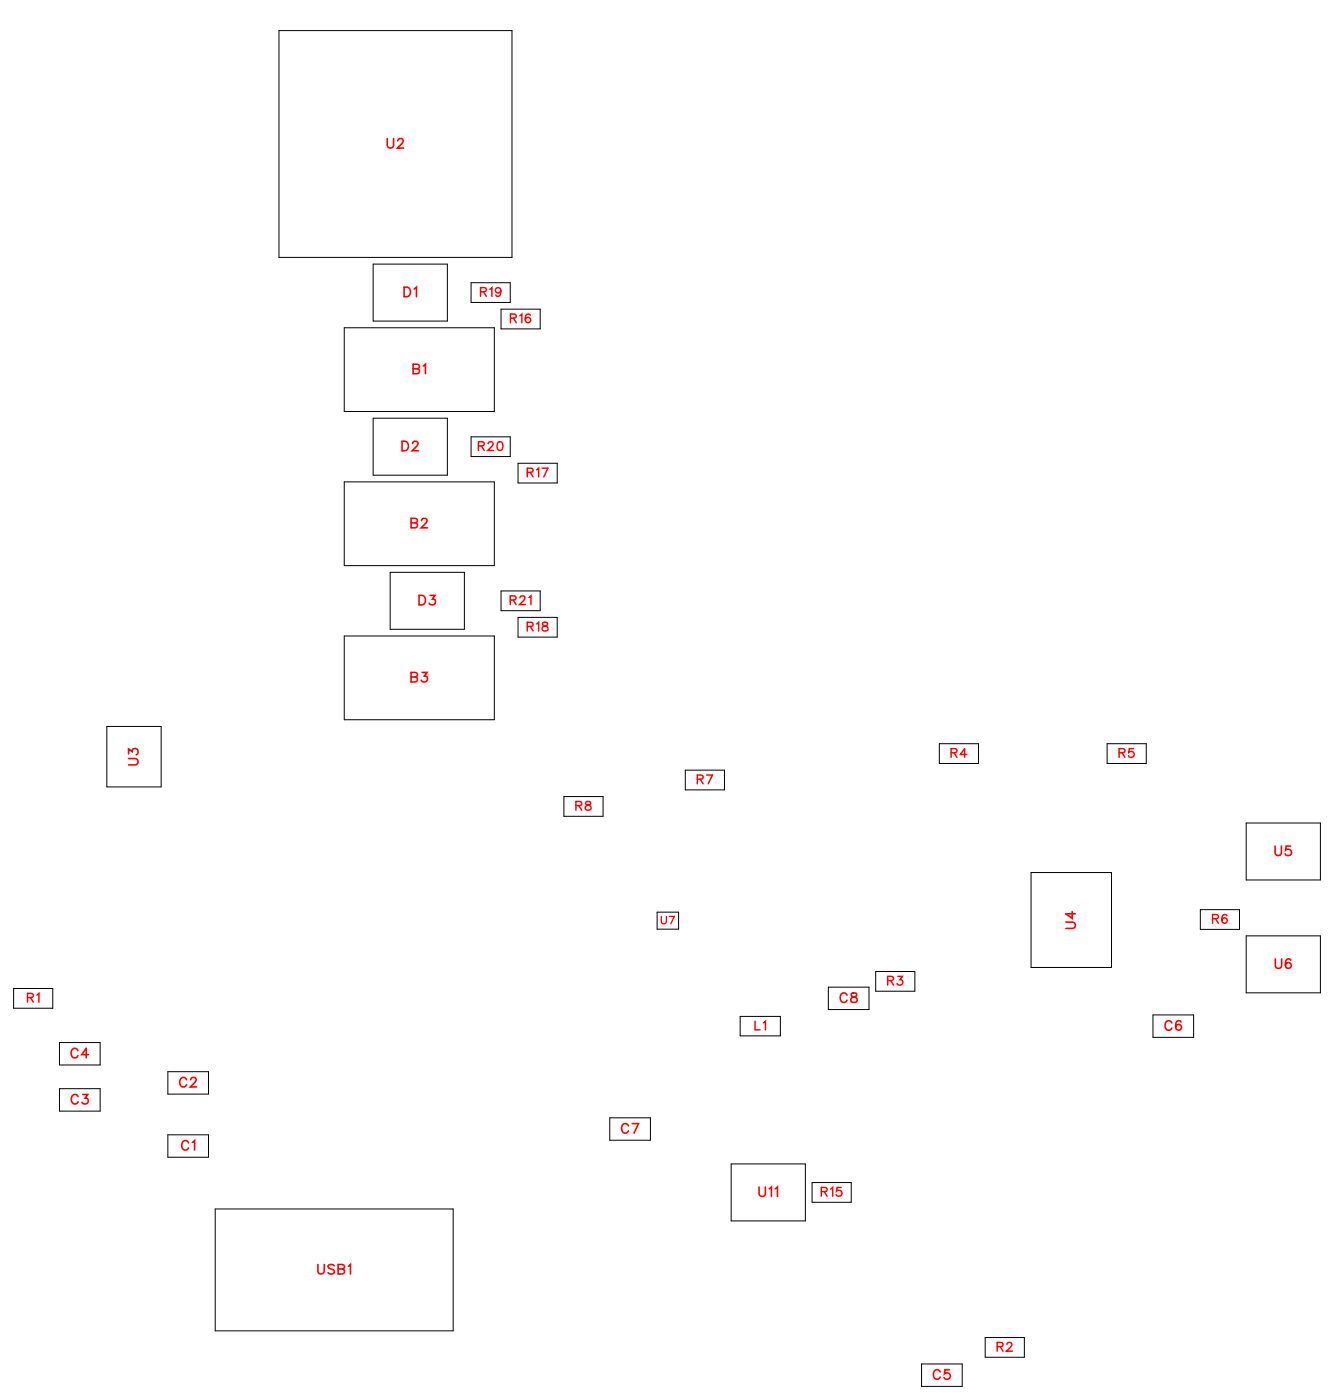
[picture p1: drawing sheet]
<svg xmlns="http://www.w3.org/2000/svg" width="100mm" height="105mm" viewBox="0 0 100 105" stroke-linecap="round" stroke-linejoin="round" font-family="sans-serif">
<g fill="none" stroke="#000" stroke-width=".07">
<path d="M20.8 2.3h17.4v16.9h-17.4zM27.8 19.7h5.6v4.3h-5.6zM25.7 24.5h11.2v6.2h-11.2zM25.7 36h11.2v6.2h-11.2zM27.8 31.2h5.6v4.3h-5.6zM35.2 21.1h2.9v1.5h-2.9zM35.2 32.6h2.9v1.5h-2.9zM37.4 23.1h2.9v1.5h-2.9zM38.7 34.6h2.9v1.5h-2.9zM8 54.2h4v4.6h-4zM25.7 47.5h11.2v6.2h-11.2zM29.1 42.7h5.6v4.3h-5.6z"/>
<path d="M37.4 44.1h2.9v1.5h-2.9zM38.7 46.1h2.9v1.5h-2.9zM42.1 59.5h2.9v1.5h-2.9zM51.1 57.5h3v1.5h-3zM70.1 55.5h2.9v1.5h-2.9zM82.6 55.5h2.9v1.5h-2.9zM1 73.8h2.9v1.5h-2.9zM4.4 77.9h3.1v1.6h-3.1zM49 68.1h1.6v1.3h-1.6zM55.2 75.9h3v1.5h-3zM61.8 73.7h3v1.7h-3zM65.3 72.5h3v1.5h-3z"/>
<path d="M76.9 65.2h6v7h-6zM86 75.8h3.1v1.7h-3.1zM89.6 67.9h2.9v1.5h-2.9zM93 61.5h5.5v4.2h-5.5zM93 69.9h5.5v4.2h-5.5zM4.4 81.3h3.1v1.7h-3.1zM12.5 80h3.1v1.7h-3.1zM12.5 84.7h3.1v1.7h-3.1zM16.1 90.3h17.7v9.1h-17.7zM45.5 83.5h3v1.6h-3zM54.6 86.9h5.5v4.3h-5.5zM60.6 88.3h2.9v1.5h-2.9z"/>
<path d="M73.5 99.9h2.9v1.5h-2.9zM68.8 101.9h3v1.6h-3z"/>
</g>
<g fill="none" stroke="#f00" stroke-width=".12">
<path d="M28.9 10.3v.6l.2 .2 .2-.1 .1-.7M29.7 10.5l.1-.2h.2l.1 .2-.1 .2-.3 .4h.4M30 33h.2a.38 .38 0 0 1 .3 .3 .38 .38 0 0 1-.3 .4h-.2zM30.2 21.4h.2a.38 .38 0 0 1 .2 .4 .38 .38 0 0 1-.2 .4h-.2zM30.7 39l.4 .1v.2l-.1 .1h-.3v-.7l.4 .1v.1l-.1 .1M30.8 33.1l.1-.1h.2l.1 .1-.1 .2-.3 .4h.4M30.8 27.5l.5 .1v.2l-.2 .1h-.3v-.7l.5 .1v.1l-.2 .1M30.9 21.6l.2-.2v.8M31.5 38.9l.1-.2h.1l.2 .1-.1 .3-.4 .3h.5M31.6 27.3l.2-.1v.7M9.6 56.6h.5l.2 .2-.1 .3h-.6M9.6 56.3v-.4l.3 .2a.24 .24 0 0 1 .3-.2 .25 .25 0 0 1 0 .5"/>
<path d="M30.7 50.6h.4v.2l-.1 .1h-.3v-.7l.4 .1v.1l-.1 .2M31.3 44.5h.2a.38 .38 0 0 1 .3 .3 .38 .38 0 0 1-.3 .4h-.2zM31.5 50.2h.4l-.2 .3a.24 .24 0 0 1 .1 .4 .24 .24 0 0 1-.4-.1M32.1 44.5h.4l-.2 .2a.24 .24 0 0 1 .1 .4 .24 .24 0 0 1-.4-.1M5.8 78.5a.26 .26 0 0 0-.3-.2 .26 .26 0 0 0-.2 .3v.1a.26 .26 0 0 0 .2 .3 .26 .26 0 0 0 .3-.2M6.6 78.8h-.5l.3-.5v.7M63.2 74.3a.26 .26 0 0 0-.3-.2 .26 .26 0 0 0-.2 .3v.2a.26 .26 0 0 0 .2 .3 .26 .26 0 0 0 .3-.2M63.6 74.2v.2l.3 .1 .1 .1a.24 .24 0 0 1-.3 .3 .24 .24 0 0 1-.2-.3l.4-.3v-.1zM79.5 68.9h.5l.2 .2-.1 .2h-.6M80 68.1v.5l-.5-.4h.7M87.5 76.4a.26 .26 0 0 0-.3-.2 .26 .26 0 0 0-.3 .3v.2a.26 .26 0 0 0 .3 .2 .26 .26 0 0 0 .3-.1M88.1 76.3a.35 .35 0 0 0-.4 .2 .35 .35 0 0 0 .2 .4 .22 .22 0 0 0 .3-.2 .22 .22 0 0 0-.2-.2 .22 .22 0 0 0-.3 .2"/>
<path d="M95.2 63.2v.5l.2 .2 .2-.1v-.6M95.2 71.6v.5l.2 .2 .2-.1v-.6M96.3 63.2h-.3l-.1 .3a.25 .25 0 0 1 .4 0 .25 .25 0 0 1 0 .4 .25 .25 0 0 1-.4-.1M96.3 71.7v-.1a.35 .35 0 0 0-.4 .3 .35 .35 0 0 0 .2 .4 .22 .22 0 0 0 .3-.2 .22 .22 0 0 0-.2-.2 .22 .22 0 0 0-.3 .2M5.8 81.9a.26 .26 0 0 0-.3-.2 .26 .26 0 0 0-.2 .3v.2a.26 .26 0 0 0 .2 .2 .26 .26 0 0 0 .3-.1M6.2 81.7h.4l-.3 .3a.24 .24 0 0 1 .2 .4 .24 .24 0 0 1-.4-.1M13.9 80.6a.26 .26 0 0 0-.3-.1 .26 .26 0 0 0-.2 .2v.2a.26 .26 0 0 0 .2 .3 .26 .26 0 0 0 .3-.2M14.1 85.3a.26 .26 0 0 0-.3-.1 .26 .26 0 0 0-.2 .2v.2a.26 .26 0 0 0 .2 .3 .26 .26 0 0 0 .3-.2M14.2 80.6l.2-.1h.1l.1 .1-.1 .2-.3 .4h.5M14.4 85.3l.1-.1v.7M23.7 94.4v.5l.2 .2 .3-.1v-.6M25 94.5l-.2-.1-.3 .1v.2l.4 .2 .1 .1-.2 .1-.3-.1"/>
<path d="M25.2 94.8h.5v.2l-.2 .1h-.3v-.7l.5 .1v.2l-.2 .1M26 94.6l.2-.2v.7M46.9 84.1a.26 .26 0 0 0-.3-.2 .26 .26 0 0 0-.2 .3v.1a.26 .26 0 0 0 .2 .3 .26 .26 0 0 0 .3-.2M47.2 83.9h.5l-.4 .7M56.6 88.6v.5l.2 .2 .3-.1v-.6M57.4 88.8l.2-.2v.7M57.9 88.8l.1-.2v.7M70.2 102.5a.26 .26 0 0 0-.3-.2 .26 .26 0 0 0-.2 .3v.1a.26 .26 0 0 0 .2 .3 .26 .26 0 0 0 .3-.2M70.9 102.3h-.4v.3a.25 .25 0 0 1 .4 0 .25 .25 0 0 1-.1 .4 .25 .25 0 0 1-.4-.1"/>
</g>
<g fill="none" stroke="#f00" stroke-width=".11">
<path d="M35.7 33.3h.4v-.3h-.4v.6M35.9 21.8h.3l.1-.3h-.4v.6M35.9 33.3l.2 .3M36.1 21.8l.2 .3M36.4 33.1l.2-.1 .2 .1-.4 .5h.4M36.6 21.6l.1-.1v.6M37.2 33a.32 .32 0 0 1 .4 .2 .32 .32 0 0 1-.3 .4l-.2-.1v-.2zM37.4 21.7a.2 .2 0 0 1-.3 .2 .21 .21 0 0 1-.1-.4 .2 .2 0 0 1 .3 .1l.1 .1a.31 .31 0 0 1-.3 .4l-.1-.1M38.1 23.8l.4-.1v-.2h-.4v.6M38.3 23.8l.2 .3M38.8 23.6l.1-.1v.6M39.3 35.3l.4-.1 .1-.2h-.5v.6"/>
<path d="M39.6 35.3l.2 .3M39.6 23.5h-.1a.32 .32 0 0 0-.3 .2 .32 .32 0 0 0 .2 .4 .2 .2 0 0 0 .2-.2 .2 .2 0 0 0-.2-.2 .2 .2 0 0 0-.2 .2M40 35.1l.2-.1v.6M40.5 35h.4l-.3 .6M38.1 44.8h.4v-.2l-.4-.1v.6M38.3 44.8l.2 .3M38.8 44.6l.1-.1 .3 .1-.4 .5h.4M39.3 46.8l.4-.1 .1-.2h-.5v.6M39.5 44.6l.1-.1v.6M39.6 46.8l.2 .3M40 46.6l.2-.1v.6M40.5 46.5v.2l.4 .2a.22 .22 0 0 1-.2 .2 .22 .22 0 0 1-.2-.2l.4-.3-.1-.1z"/>
<path d="M43.7 59.9v.2l.4 .2a.22 .22 0 0 1-.2 .2 .22 .22 0 0 1-.2-.2l.4-.3-.1-.1zM52 58.2h.4v-.3h-.4v.6M52.3 58.2l.2 .3M52.7 57.9h.5l-.3 .6M71 56.2h.4v-.2l-.4-.1v.7M71.2 56.2l.2 .4M72.1 56.3h-.4l.3-.4v.7M83.5 56.2h.4v-.2l-.4-.1v.7M83.7 56.2l.2 .4M84.6 55.9h-.3l-.1 .3a.23 .23 0 0 1 .4 0 .23 .23 0 0 1-.1 .3 .23 .23 0 0 1-.3-.1M2.1 74.5h.3l.1-.3h-.4v.6M2.3 74.5l.2 .3"/>
<path d="M2.7 74.3l.2-.1v.6M43 60.2l.4-.1v-.2l-.4-.1v.7M43.2 60.2l.2 .3M56.3 76.3v.6h.4M57 76.4l.1-.1v.6M66.2 73.2h.4v-.2l-.4-.1v.7M66.5 73.2l.2 .4M67 72.9h.3l-.1 .3a.22 .22 0 0 1 .1 .3 .22 .22 0 0 1-.4-.1M90.5 68.6h.4v-.2l-.4-.1v.6M90.7 68.6l.2 .3M91.6 68.4l-.1-.1a.32 .32 0 0 0-.4 .3 .32 .32 0 0 0 .3 .3 .2 .2 0 0 0 .2-.1 .2 .2 0 0 0-.2-.3 .2 .2 0 0 0-.2 .2M61.3 89l.4-.1v-.2h-.4v.6"/>
<path d="M61.5 89l.2 .3M62 88.8l.1-.1v.6M62.8 88.7h-.3l-.1 .2a.23 .23 0 0 1 .4 0 .23 .23 0 0 1-.1 .4 .23 .23 0 0 1-.3-.1M74.4 100.6l.4-.1v-.2l-.4-.1v.7M74.6 100.6l.3 .3M75.1 100.4l.2-.2 .2 .2-.4 .5h.4"/>
</g>
<path d="M49.4 68.4v.4l.1 .2 .2-.1v-.5M50 68.4h.3l-.2 .6" fill="none" stroke="#f00" stroke-width=".1"/>
<g font-size="1.2" fill="#fff">
<text x="28.8" y="11.4">U2</text>
<text x="30.1" y="22.4">D1</text>
<text x="30.8" y="28.2">B1</text>
<text x="29.9" y="34">D2</text>
<text x="30.6" y="39.7">B2</text>
<text x="31.2" y="45.5">D3</text>
<text x="30.6" y="51.2">B3</text>
<text x="10.6" y="57.2" transform="rotate(-90 10.6 57.2)">U3</text>
<text x="95.1" y="64.2">U5</text>
<text x="80.5" y="69.4" transform="rotate(-90 80.5 69.4)">U4</text>
<text x="62.6" y="75.2">C8</text>
<text x="86.9" y="77.2">C6</text>
<text x="95.1" y="72.6">U6</text>
<text x="5.2" y="79.3">C4</text>
<text x="5.3" y="82.7">C3</text>
<text x="13.4" y="81.5">C2</text>
<text x="13.5" y="86.2">C1</text>
<text x="46.3" y="84.9">C7</text>
<text x="56.6" y="89.6">U11</text>
<text x="23.7" y="95.4">USB1</text>
<text x="69.6" y="103.3">C5</text>
</g>
<g font-size="1.1" fill="#fff">
<text x="35.8" y="22.4">R19</text>
<text x="38" y="24.4">R16</text>
<text x="35.6" y="33.9">R20</text>
<text x="39.3" y="35.9">R17</text>
<text x="38" y="45.4">R21</text>
<text x="39.3" y="47.4">R18</text>
<text x="52" y="58.8">R7</text>
<text x="70.9" y="56.8">R4</text>
<text x="83.5" y="56.8">R5</text>
<text x="42.9" y="60.8">R8</text>
<text x="90.4" y="69.2">R6</text>
<text x="2" y="75.1">R1</text>
<text x="56.3" y="77.2">L1</text>
<text x="66.2" y="73.8">R3</text>
<text x="61.2" y="89.6">R15</text>
<text x="74.4" y="101.2">R2</text>
</g>
<text font-size="1" fill="#fff" x="49.3" y="69.2">U7</text>
</svg>
